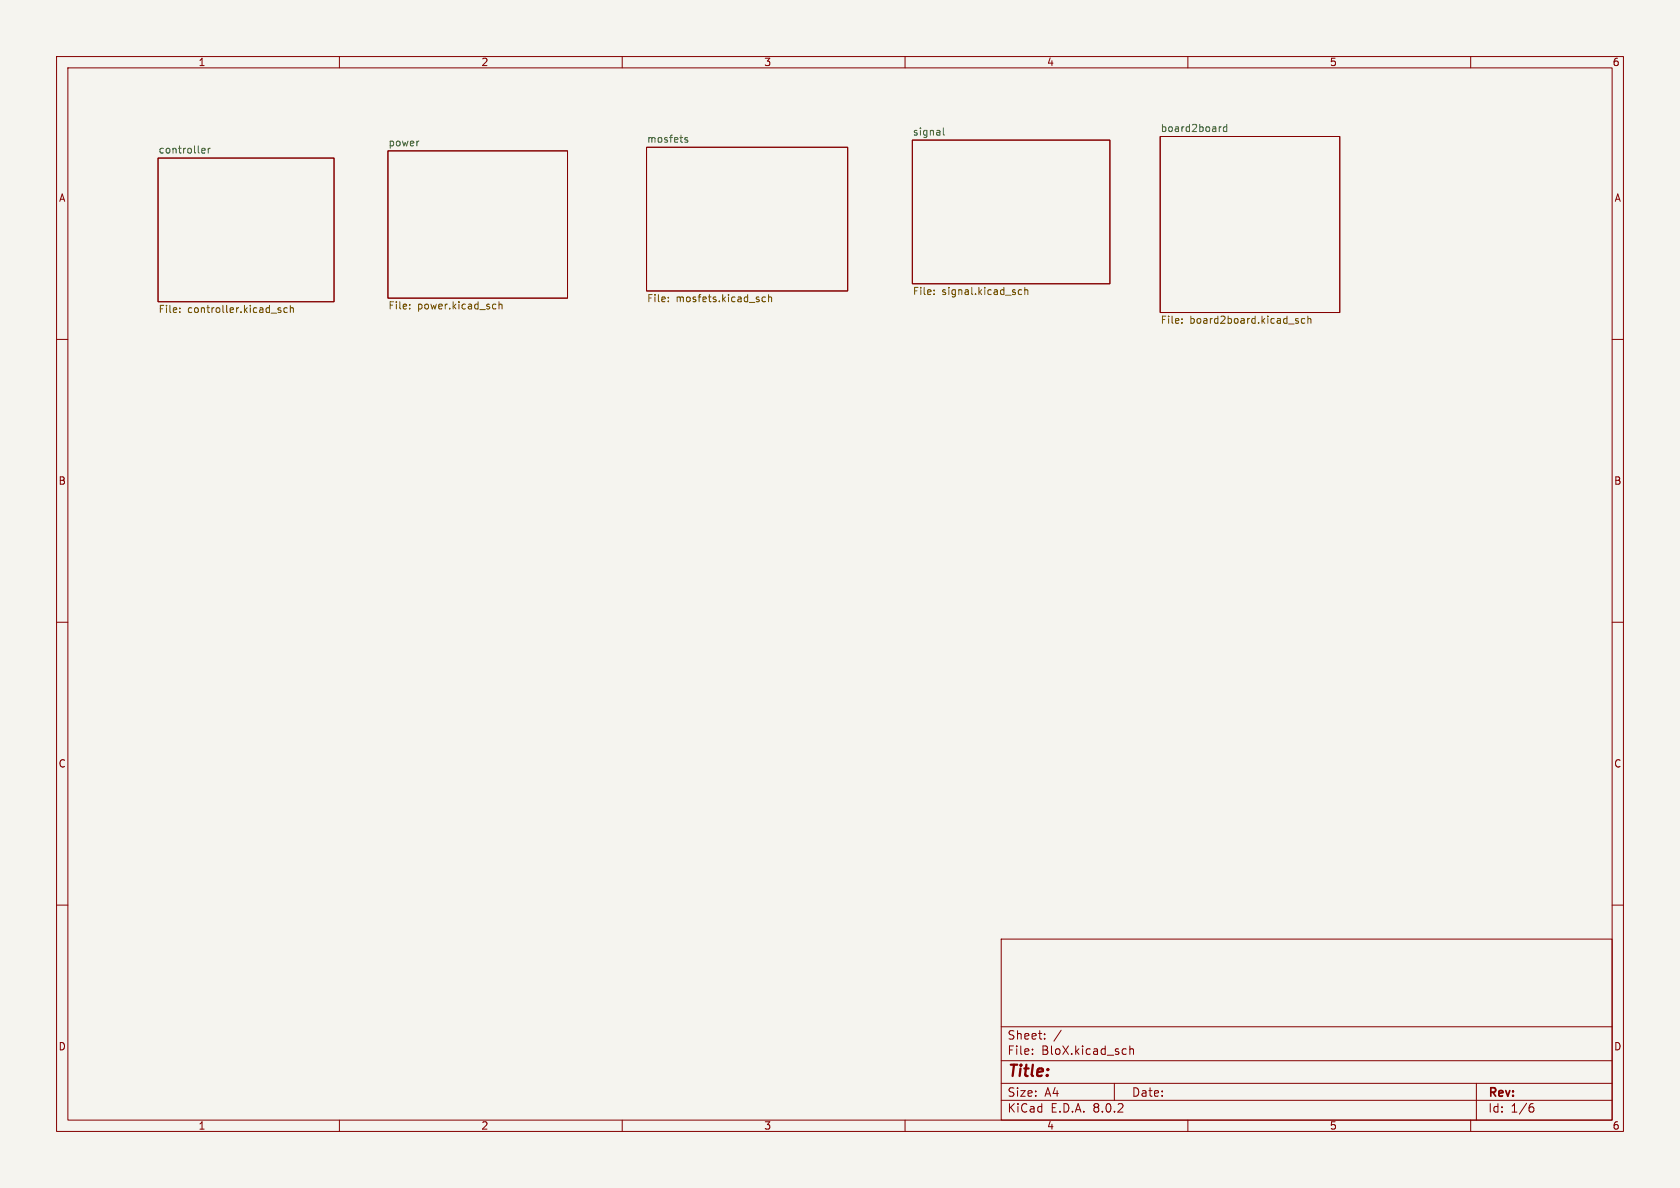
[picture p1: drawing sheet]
<svg xmlns="http://www.w3.org/2000/svg" width="297mm" height="210mm" viewBox="0 0 297 210" stroke-linecap="round" stroke-linejoin="round" font-family="sans-serif">
<path d="M0 0h297v210h-297z" fill="#f5f4ef" stroke="#f5f4ef" stroke-width=".18"/>
<g fill="none" stroke="#840000" stroke-width=".18">
<path d="M10 10h277v190h-277zM12 12h273v186h-273zM60 10v2M110 10v2M160 10v2M210 10v2M260 10v2M27.9 27.9h31.2v25.4h-31.2zM68.6 26.7h31.7v26h-31.7zM114.3 26h35.6v25.4h-35.6zM161.3 24.8h34.9v25.4h-34.9zM205.1 24.1h31.8v31.1h-31.8z"/>
<path d="M10 60h2M285 60h2M10 110h2M285 110h2M10 160h2M285 160h2M177 166h108v32h-108zM60 198v2M110 198v2M160 198v2M177 194.5h108M177 191.5h108"/>
<path d="M177 187.5h108M177 181.5h108M182.5 186.3v.1M182.5 185.5v.1M184.7 183.6v.1M184.7 182.8v.1M187.6 182.1l-1.3 2M197 191.5v3M199 185.4l.1 .1M199.1 186.3l-.1 .1M199.7 184.9v1.5M199.7 185.5l.3-.1 .3 .1 .1 .9"/>
<path d="M210 198v2M260 198v2M261 191.5v6.5M270.6 195.7h.3l.3 .3-.1 .5-.5 .1M271 195.1l-.4 .1"/>
</g>
<path d="M35.7 27h.5M35.7 26.3l.4-.1 .2 .3-.6 .1M36.8 26.2v.9M37.2 26.2l-.4 .3M73.9 24.9h.2M121.5 24.4l-.3-.1-.1 .2v.2l.4 .1v.3h-.4M166.8 22.6v1.1l.2 .2M215.9 22.4l-.3 .1M216.9 22.5l-.4-.1-.2 .3 .1 .5h.5M216.9 22v1.3" fill="none" stroke="#006464" stroke-width=".18"/>
<g fill="none" stroke="#725600" stroke-width=".18">
<path d="M31.8 55.1v.1M31.8 54.5v.1M49.2 54.8l.5 .2-.1 .2h-.3M49.2 54.5h.4M50.8 54.5l-.4-.1-.2 .2 .1 .6h.5M51.3 54.5l.2-.1 .3 .1 .1 .7M51.3 54v1.2M72.4 54.5v.1M72.4 53.8v.1M87.3 53.8h.4M87.7 54.6h-.4M88.2 53.9l.2-.1h.3l.1 .8"/>
<path d="M88.2 53.3v1.3M118.1 53.2v.1M118.1 52.6v.1M135.3 52.6l-.3-.1-.3 .2 .1 .6h.5M135.9 52.6l.2-.1 .3 .1v.7M135.9 52.1v1.2M165.1 52v.1M165.1 51.3v.1M180.6 51.3l-.3-.1-.3 .3 .1 .5h.5M181.2 51.3l.1-.1 .3 .1 .1 .8M181.2 50.8v1.3M209 57v.2"/>
<path d="M209 56.4v.1M229.2 56.7l.3 .1 .1 .2-.2 .2h-.2M229.2 56.3l.3 .1M230.7 56.4l-.4-.1-.2 .2 .1 .6h.5M231.2 56.4l.2-.1 .3 .1 .1 .8M231.2 55.9v1.3"/>
</g>
<text font-size="2.8" fill="#840000" x="178" y="190.9">Title:</text>
<g font-size="2.1" fill="#840000">
<text x="178" y="184">Sheet:</text>
<text x="178" y="186.7">File:</text>
<text x="184.1" y="186.7">BloX.kicad_sch</text>
<text x="178" y="196.9">KiCad</text>
<text x="178" y="194.1">Size:</text>
<text x="184.7" y="194.1">A4</text>
<text x="185.7" y="196.9">E.D.A.</text>
<text x="193.3" y="196.9">8.0.2</text>
<text x="200" y="194.1">Date:</text>
<text x="263" y="194.3">Rev:</text>
<text x="263" y="196.9">Id:</text>
<text x="267.1" y="196.9">1/6</text>
</g>
<g font-size="1.8" fill="#840000">
<text x="35" y="11.9">1</text>
<text x="85" y="11.9">2</text>
<text x="135" y="11.9">3</text>
<text x="185" y="11.9">4</text>
<text x="235" y="11.9">5</text>
<text x="285" y="11.9">6</text>
<text x="10.3" y="35.9">A</text>
<text x="285.3" y="35.9">A</text>
<text x="10.3" y="85.9">B</text>
<text x="285.3" y="85.9">B</text>
<text x="10.3" y="135.9">C</text>
<text x="285.3" y="135.9">C</text>
<text x="10.3" y="185.9">D</text>
<text x="285.3" y="185.9">D</text>
<text x="35" y="199.9">1</text>
<text x="85" y="199.9">2</text>
<text x="135" y="199.9">3</text>
<text x="185" y="199.9">4</text>
<text x="235" y="199.9">5</text>
<text x="285" y="199.9">6</text>
</g>
<g font-size="1.8" fill="#006464">
<text x="205.1" y="23.4">board2board</text>
<text x="27.9" y="27.2">controller</text>
<text x="68.6" y="26">power</text>
<text x="114.3" y="25.3">mosfets</text>
<text x="161.3" y="24.1">signal</text>
</g>
<g font-size="1.8" fill="#725600">
<text x="114.3" y="53.7">File:</text>
<text x="119.5" y="53.7">mosfets.kicad_sch</text>
<text x="161.3" y="52.5">File:</text>
<text x="166.5" y="52.5">signal.kicad_sch</text>
<text x="27.9" y="55.7">File:</text>
<text x="33.2" y="55.7">controller.kicad_sch</text>
<text x="68.6" y="55">File:</text>
<text x="73.8" y="55">power.kicad_sch</text>
<text x="205.1" y="57.6">File:</text>
<text x="210.3" y="57.6">board2board.kicad_sch</text>
</g>
</svg>
